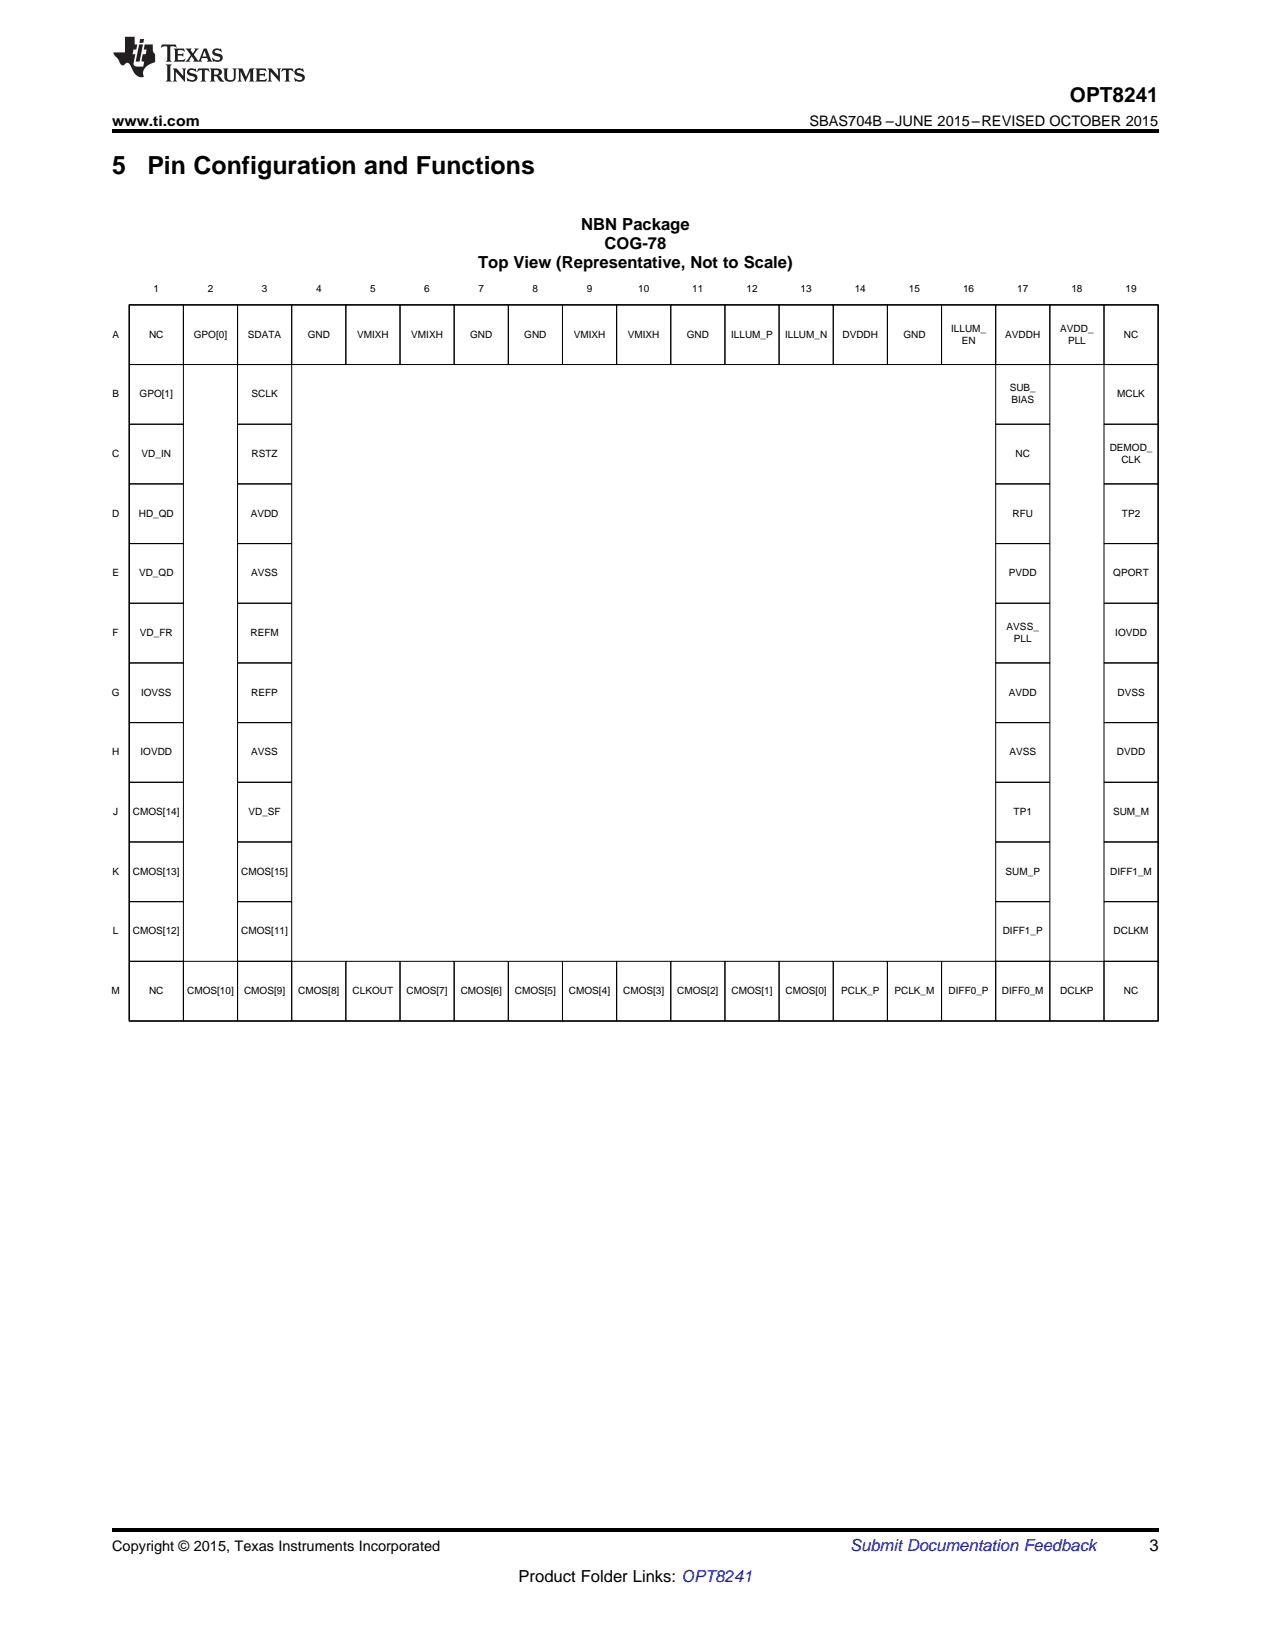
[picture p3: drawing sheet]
<svg xmlns="http://www.w3.org/2000/svg" width="216mm" height="279mm" viewBox="0 0 216 279" stroke-linecap="round" stroke-linejoin="round" font-family="sans-serif">
<path d="M19 22h177.8v.5h-177.8zM19 259.7h177.8v.5h-177.8z" fill="#000"/>
<g fill="none" stroke="#000" stroke-width=".17">
<path d="M22 51.8h9.2v10.2h-9.2zM31.2 51.8h9.2v10.2h-9.2zM40.4 51.8h9.2v10.2h-9.2zM49.6 51.8h9.1v10.2h-9.1zM58.7 51.8h9.2v10.2h-9.2zM67.9 51.8h9.2v10.2h-9.2zM77.1 51.8h9.2v10.2h-9.2zM86.3 51.8h9.2v10.2h-9.2zM95.5 51.8h9.2v10.2h-9.2zM104.7 51.8h9.2v10.2h-9.2zM113.9 51.8h9.2v10.2h-9.2zM123.1 51.8h9.2v10.2h-9.2z"/>
<path d="M132.3 51.8h9.2v10.2h-9.2zM141.5 51.8h9.2v10.2h-9.2zM150.7 51.8h9.2v10.2h-9.2zM159.9 51.8h9.2v10.2h-9.2zM169.1 51.8h9.2v10.2h-9.2zM178.3 51.8h9.2v10.2h-9.2zM187.5 51.8h9.2v10.2h-9.2zM22 62h9.2v10.1h-9.2zM22 72.1h9.2v10.1h-9.2zM40.4 62h9.2v10.1h-9.2zM40.4 72.1h9.2v10.1h-9.2zM169.1 62h9.2v10.1h-9.2z"/>
<path d="M169.1 72.1h9.2v10.1h-9.2zM187.5 62h9.2v10.1h-9.2zM187.5 72.1h9.2v10.1h-9.2zM22 82.2h9.2v10.2h-9.2zM22 92.4h9.2v10.1h-9.2zM40.4 82.2h9.2v10.2h-9.2zM40.4 92.4h9.2v10.1h-9.2zM169.1 82.2h9.2v10.2h-9.2zM169.1 92.4h9.2v10.1h-9.2zM187.5 82.2h9.2v10.2h-9.2zM187.5 92.4h9.2v10.1h-9.2zM22 102.5h9.2v10.2h-9.2z"/>
<path d="M22 112.7h9.2v10.1h-9.2zM40.4 102.5h9.2v10.2h-9.2zM40.4 112.7h9.2v10.1h-9.2zM169.1 102.5h9.2v10.2h-9.2zM169.1 112.7h9.2v10.1h-9.2zM187.5 102.5h9.2v10.2h-9.2zM187.5 112.7h9.2v10.1h-9.2zM22 122.8h9.2v10.2h-9.2zM22 133h9.2v10.1h-9.2zM40.4 122.8h9.2v10.2h-9.2zM40.4 133h9.2v10.1h-9.2zM169.1 122.8h9.2v10.2h-9.2z"/>
<path d="M169.1 133h9.2v10.1h-9.2zM187.5 122.8h9.2v10.2h-9.2zM187.5 133h9.2v10.1h-9.2zM22 143.1h9.2v10.1h-9.2zM22 153.2h9.2v10.2h-9.2zM40.4 143.1h9.2v10.1h-9.2zM40.4 153.2h9.2v10.2h-9.2zM169.1 143.1h9.2v10.1h-9.2zM169.1 153.2h9.2v10.2h-9.2zM187.5 143.1h9.2v10.1h-9.2zM187.5 153.2h9.2v10.2h-9.2zM22 163.4h9.2v10.1h-9.2z"/>
<path d="M31.2 163.4h9.2v10.1h-9.2zM40.4 163.4h9.2v10.1h-9.2zM49.6 163.4h9.1v10.1h-9.1zM58.7 163.4h9.2v10.1h-9.2zM67.9 163.4h9.2v10.1h-9.2zM77.1 163.4h9.2v10.1h-9.2zM86.3 163.4h9.2v10.1h-9.2zM95.5 163.4h9.2v10.1h-9.2zM104.7 163.4h9.2v10.1h-9.2zM113.9 163.4h9.2v10.1h-9.2zM123.1 163.4h9.2v10.1h-9.2zM132.3 163.4h9.2v10.1h-9.2z"/>
<path d="M141.5 163.4h9.2v10.1h-9.2zM150.7 163.4h9.2v10.1h-9.2zM159.9 163.4h9.2v10.1h-9.2zM169.1 163.4h9.2v10.1h-9.2zM178.3 163.4h9.2v10.1h-9.2zM187.5 163.4h9.2v10.1h-9.2z"/>
</g>
<path d="M22 51.8h174.7v121.7h-174.7z" fill="none" stroke="#000" stroke-width=".23"/>
<g fill="#231f20">
<path d="M27.5 7.6l-.1 .5a.77 .77 0 0 1 1-.1v2.1l-.2 .4h1l-.3-.4 .1-2.2a.99 .99 0 0 1 1 .2l-.2-.5zM29.5 8.3l.2 .3v1.5l-.2 .4h1.8l.2-.6a1.12 1.12 0 0 1-1.3 .3v-.8h.6l.3 .2v-.6l-.3 .2h-.6v-.5l.2-.2a.96 .96 0 0 1 1 .3l-.2-.5zM31.5 8.3l.9 1.1-.9 1.1h.8l-.2-.2 .5-.7 .4 .7-.2 .2h1.5l-.1-.2 .1-.4h.9l.1 .4-.2 .2h1l-.3-.3-.7-1.9h-.5l-.9 2-.8-1 .9-1h-.8l.1 .1v.2l-.3 .5-.4-.6 .2-.2zM34.7 8.6l.4 1h-.7zM36.3 8.4a.63 .63 0 0 0-.2 .7 .63 .63 0 0 0 .6 .4l.6 .2 .1 .2a.75 .75 0 0 1-.7 .4 .75 .75 0 0 1-.6-.5l.1 .7 .2-.1a.89 .89 0 0 0 1 0 .89 .89 0 0 0 .4-.9 1.4 1.4 0 0 0-1.2-.5l-.1-.4a1.04 1.04 0 0 1 1.2 .2l-.2-.5-.1 .1-.5-.2zM28.2 10.9l.2 .4v2.2l-.2 .4h1l-.3-.4v-2.2l.3-.4zM29.3 11.6l.3 .4v1.5l-.3 .4h.8l-.2-.4v-1.3l1.5 1.7v-1.9l.2-.4h-.7l.2 .4v.9l-1.1-1.3zM32 11.8a.62 .62 0 0 0-.2 .7 .62 .62 0 0 0 .6 .4l.6 .1 .1 .3a.76 .76 0 0 1-.7 .3 .76 .76 0 0 1-.6-.4l.1 .7 .2-.1a.89 .89 0 0 0 1 0 .89 .89 0 0 0 .4-.9 1.4 1.4 0 0 0-1.2-.5l-.1-.4a1.04 1.04 0 0 1 1.2 .2l-.2-.6-.1 .1-.5-.1zM33.7 11.6l-.2 .6a.61 .61 0 0 1 .8-.3v1.6l-.2 .4h.9l-.2-.4v-1.6a.78 .78 0 0 1 .8 .3l-.2-.6zM35.6 11.6l.3 .4v1.5l-.3 .4h1l-.2-.2v-.8h.2a.93 .93 0 0 1 .6 .8 .61 .61 0 0 0 .9 .1l-.2-.1-.5-.7-.3-.2a.58 .58 0 0 0 .6-.5 .58 .58 0 0 0-.5-.6zM36.4 11.9h.1a.45 .45 0 0 1 .5 .1 .45 .45 0 0 1 .1 .5l-.1 .1-.6 .1zM37.9 11.6l.2 .2a2.17 2.17 0 0 0 .3 1.9 .99 .99 0 0 0 1.6-.6v-1.1l.2-.4h-.7l.2 .2a1.92 1.92 0 0 1-.2 1.8 .6 .6 0 0 1-.9-.5v-1.1l.2-.4zM40.4 11.6l.2 .4v1.5l-.2 .4h.7l-.2-.4v-1.4l.8 1.8 .8-1.8v1.4l-.2 .4h.9l-.2-.4v-1.5l.2-.4h-.8l-.6 1.5-.6-1.5zM43.4 11.6l.2 .4v1.5l-.2 .4h1.8l.2-.6a1.12 1.12 0 0 1-1.3 .3v-.8h.5l.4 .2v-.6l-.4 .2h-.5v-.6l.2-.1a.96 .96 0 0 1 .9 .3l-.1-.6zM45.5 11.6l.2 .4v1.5l-.2 .4h.7l-.2-.4v-1.3l1.5 1.7v-1.9l.2-.4h-.7l.2 .4v.9l-1.1-1.3zM47.9 11.6l-.1 .6a.61 .61 0 0 1 .8-.3v1.6l-.3 .4h1l-.3-.4 .1-1.6a.78 .78 0 0 1 .8 .3l-.2-.6zM50.2 11.8a.62 .62 0 0 0-.2 .7 .62 .62 0 0 0 .6 .4l.6 .1 .2 .3a.76 .76 0 0 1-.8 .3 .76 .76 0 0 1-.6-.4l.1 .7 .2-.1a.89 .89 0 0 0 1 0 .89 .89 0 0 0 .4-.9 1.4 1.4 0 0 0-1.2-.5l-.1-.4a1.04 1.04 0 0 1 1.2 .2l-.1-.6-.2 .1-.5-.1z"/>
<path d="M21.2 6.3v2.6h-1.9l.1 .4 .7 .9a.91 .91 0 0 0 1 .8 .56 .56 0 0 1 .5-.3 .56 .56 0 0 1 .5 .3l.4 .8a1.66 1.66 0 0 0 1.9 1.3 1.68 1.68 0 0 1 1-2.2l.9-.3v-1.4a1.52 1.52 0 0 1-.3-1.6h-1.4l-.2 .8h.5l-.2 .8h-.4l-.2 1v.2l.4 .1-.2 .8a1.93 1.93 0 0 1-1.6-.3l.3-1.8h-.5l.2-.8h.4l.2-.8h-.4v-1.3zM23.6 7.6l-.6 2.9h.7l.6-2.9zM23.8 6.6l-.1 .7h.6l.2-.7z"/>
</g>
<g font-size="4.2">
<text x="19" y="29.6">5</text>
<text x="25" y="29.6">Pin Configuration and Functions</text>
</g>
<text font-size="3.5" x="181.8" y="17.3">OPT8241</text>
<g font-size="2.8">
<text x="98.7" y="39.2">NBN Package</text>
<text x="81.2" y="45.5">Top View (Representative, Not to Scale)</text>
<text x="102.7" y="42.3">COG-78</text>
<text x="195.3" y="263.6">3</text>
<text x="88.1" y="268.9">Product Folder Links: OPT8241</text>
</g>
<text font-size="2.8" fill="#0000c8" x="144.4" y="263.6">Submit Documentation Feedback</text>
<g font-size="2.5">
<text x="19" y="21.4">www.ti.com</text>
<text x="137.5" y="21.4">SBAS704B –JUNE 2015–REVISED OCTOBER 2015</text>
<text x="19" y="263.6">Copyright © 2015, Texas Instruments Incorporated</text>
</g>
<g font-size="1.7">
<text x="26.1" y="49.6">1</text>
<text x="35.3" y="49.6">2</text>
<text x="44.5" y="49.6">3</text>
<text x="53.7" y="49.6">4</text>
<text x="62.9" y="49.6">5</text>
<text x="72.1" y="49.6">6</text>
<text x="81.3" y="49.6">7</text>
<text x="90.5" y="49.6">8</text>
<text x="99.7" y="49.6">9</text>
<text x="108.4" y="49.6">10</text>
<text x="117.6" y="49.6">11</text>
<text x="126.8" y="49.6">12</text>
<text x="136" y="49.6">13</text>
<text x="145.2" y="49.6">14</text>
<text x="154.4" y="49.6">15</text>
<text x="163.6" y="49.6">16</text>
<text x="172.8" y="49.6">17</text>
<text x="182" y="49.6">18</text>
<text x="191.2" y="49.6">19</text>
<text x="19.1" y="57.4">A</text>
<text x="25.3" y="57.4">NC</text>
<text x="32.9" y="57.4">GPO[0]</text>
<text x="42.1" y="57.4">SDATA</text>
<text x="52.3" y="57.4">GND</text>
<text x="60.7" y="57.4">VMIXH</text>
<text x="69.9" y="57.4">VMIXH</text>
<text x="79.9" y="57.4">GND</text>
<text x="89.1" y="57.4">GND</text>
<text x="97.5" y="57.4">VMIXH</text>
<text x="106.7" y="57.4">VMIXH</text>
<text x="116.7" y="57.4">GND</text>
<text x="124.2" y="57.4">ILLUM_P</text>
<text x="133.4" y="57.4">ILLUM_N</text>
<text x="143.1" y="57.4">DVDDH</text>
<text x="153.5" y="57.4">GND</text>
<text x="161.6" y="56.4">ILLUM_</text>
<text x="163.4" y="58.4">EN</text>
<text x="170.8" y="57.4">AVDDH</text>
<text x="180.1" y="56.4">AVDD_</text>
<text x="181.4" y="58.4">PLL</text>
<text x="190.9" y="57.4">NC</text>
<text x="19.1" y="67.5">B</text>
<text x="23.7" y="67.5">GPO[1]</text>
<text x="42.7" y="67.5">SCLK</text>
<text x="171.5" y="66.5">SUB_</text>
<text x="171.8" y="68.6">BIAS</text>
<text x="189.8" y="67.5">MCLK</text>
<text x="19" y="77.7">C</text>
<text x="24.1" y="77.7">VD_IN</text>
<text x="42.7" y="77.7">RSTZ</text>
<text x="172.5" y="77.7">NC</text>
<text x="188.5" y="76.7">DEMOD_</text>
<text x="190.5" y="78.7">CLK</text>
<text x="19" y="87.8">D</text>
<text x="23.6" y="87.8">HD_QD</text>
<text x="42.6" y="87.8">AVDD</text>
<text x="172" y="87.8">RFU</text>
<text x="190.6" y="87.8">TP2</text>
<text x="19.1" y="98">E</text>
<text x="23.6" y="98">VD_QD</text>
<text x="42.7" y="98">AVSS</text>
<text x="171.4" y="98">PVDD</text>
<text x="189.1" y="98">QPORT</text>
<text x="171" y="107.1">AVSS_</text>
<text x="19.1" y="108.1">F</text>
<text x="23.8" y="108.1">VD_FR</text>
<text x="42.5" y="108.1">REFM</text>
<text x="172.2" y="109.1">PLL</text>
<text x="189.4" y="108.1">IOVDD</text>
<text x="19" y="118.2">G</text>
<text x="24" y="118.2">IOVSS</text>
<text x="42.7" y="118.2">REFP</text>
<text x="171.4" y="118.2">AVDD</text>
<text x="189.8" y="118.2">DVSS</text>
<text x="19" y="128.4">H</text>
<text x="23.9" y="128.4">IOVDD</text>
<text x="42.7" y="128.4">AVSS</text>
<text x="171.5" y="128.4">AVSS</text>
<text x="189.7" y="128.4">DVDD</text>
<text x="19.2" y="138.5">J</text>
<text x="22.6" y="138.5">CMOS[14]</text>
<text x="42.2" y="138.5">VD_SF</text>
<text x="172.2" y="138.5">TP1</text>
<text x="189.1" y="138.5">SUM_M</text>
<text x="19.1" y="148.7">K</text>
<text x="22.6" y="148.7">CMOS[13]</text>
<text x="41" y="148.7">CMOS[15]</text>
<text x="170.8" y="148.7">SUM_P</text>
<text x="188.6" y="148.7">DIFF1_M</text>
<text x="19.2" y="158.8">L</text>
<text x="22.6" y="158.8">CMOS[12]</text>
<text x="41" y="158.8">CMOS[11]</text>
<text x="170.3" y="158.8">DIFF1_P</text>
<text x="189.2" y="158.8">DCLKM</text>
<text x="18.9" y="169">M</text>
<text x="25.3" y="169">NC</text>
<text x="31.8" y="169">CMOS[10]</text>
<text x="41.5" y="169">CMOS[9]</text>
<text x="50.7" y="169">CMOS[8]</text>
<text x="59.9" y="169">CLKOUT</text>
<text x="69.1" y="169">CMOS[7]</text>
<text x="78.3" y="169">CMOS[6]</text>
<text x="87.5" y="169">CMOS[5]</text>
<text x="96.7" y="169">CMOS[4]</text>
<text x="105.8" y="169">CMOS[3]</text>
<text x="115" y="169">CMOS[2]</text>
<text x="124.2" y="169">CMOS[1]</text>
<text x="133.4" y="169">CMOS[0]</text>
<text x="142.9" y="169">PCLK_P</text>
<text x="151.9" y="169">PCLK_M</text>
<text x="161.1" y="169">DIFF0_P</text>
<text x="170.2" y="169">DIFF0_M</text>
<text x="180.1" y="169">DCLKP</text>
<text x="190.9" y="169">NC</text>
</g>
</svg>
